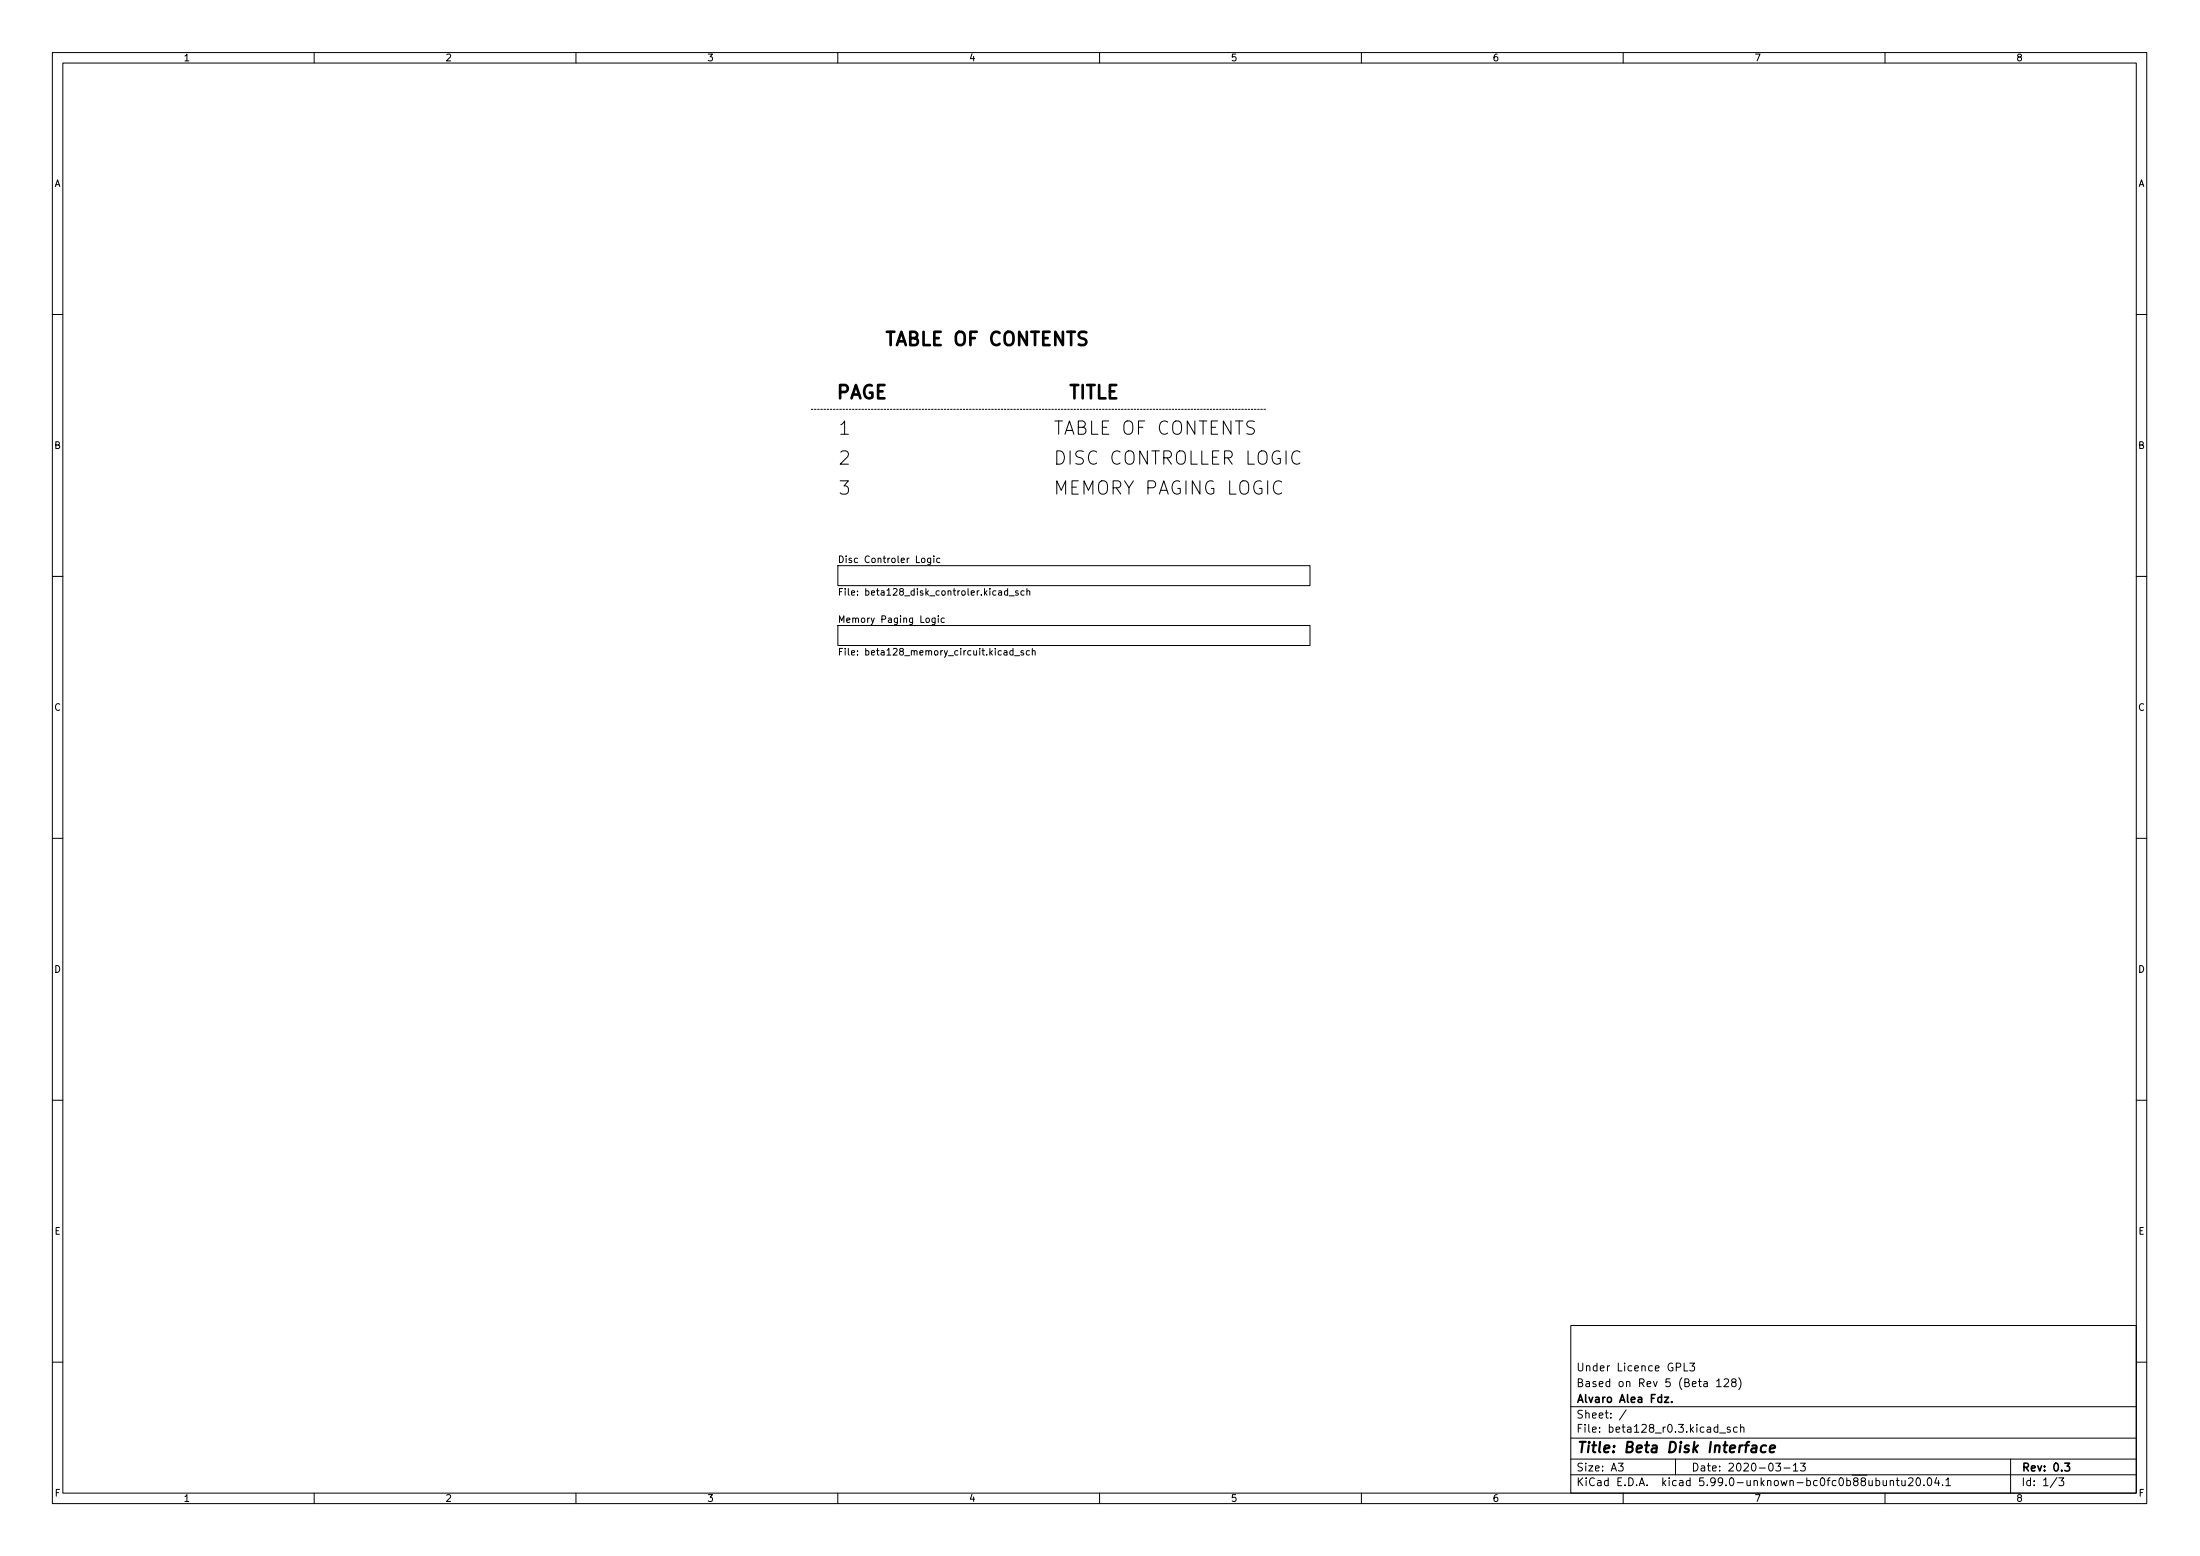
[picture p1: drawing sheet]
<svg xmlns="http://www.w3.org/2000/svg" width="420mm" height="297mm" viewBox="0 0 420 297" stroke-linecap="round" stroke-linejoin="round" font-family="sans-serif">
<g fill="none" stroke="#000" stroke-width=".19">
<path d="M10 10h400v277h-400zM12 12h396v273h-396zM60 10v2M110 10v2M160 10v2M210 10v2M260 10v2M310 10v2M360 10v2M10 60h2M408 60h2M223 80.6a.95 .95 0 0 0-1.1-.1 .95 .95 0 0 0-.5 .9 1.08 1.08 0 0 0 .3 1.2 1.08 1.08 0 0 0 1.2 .2l.1-.1"/>
<path d="M224.3 80.5a.84 .84 0 0 1 .9-.1 .84 .84 0 0 1 .5 .8v.9a.85 .85 0 0 1-.9 .8 .85 .85 0 0 1-.8-.8v-.9l.1-.5zM225.3 91.9a1.05 1.05 0 0 0-1.2 .2 1.05 1.05 0 0 0-.3 1.1 .95 .95 0 0 0 .5 1 .95 .95 0 0 0 1.1-.1v-.9h-.5M226.5 91.8v2.5M227.5 86.1v2.5h1.2M228.2 80.4v2.5l-1.5-2.5v2.5M229 80.4h1.5M229.2 91.8v2.5l-1.5-2.5v2.5M229.5 86.1v2.5h1.2M229.8 80.4v2.5M231.3 81.6h.9M231.6 87.3h.8M231.7 91.9a1.05 1.05 0 0 0-1.2 .2 1.05 1.05 0 0 0-.3 1.1 .95 .95 0 0 0 .5 1 .95 .95 0 0 0 1.1-.1v-.9h-.5"/>
<path d="M232.5 80.4h-1.2v2.5h1.2M232.8 86.1h-1.2v2.5h1.2M233.9 87.4h.9a.69 .69 0 0 0 .6-.7 .69 .69 0 0 0-.6-.6h-.9v2.5M234.5 87.4l.8 1.2M234.8 91.8v2.5h1.3M235.1 80.4v2.5l-1.5-2.5v2.5M235.9 80.4h1.5M236.7 80.4v2.5M236.9 92.2a.85 .85 0 0 1 1-.4 .85 .85 0 0 1 .6 .8v.9a.85 .85 0 0 1-.9 .9 .85 .85 0 0 1-.8-.9zM238.4 86.1v2.5h1.2M239.6 80.5l-1-.1a.62 .62 0 0 0-.5 .6 .62 .62 0 0 0 .5 .6 .93 .93 0 0 1 1 .6 .65 .65 0 0 1-.5 .7l-1-.1M240.4 86.4a.85 .85 0 0 1 1-.3 .85 .85 0 0 1 .6 .8v.9a.85 .85 0 0 1-.9 .8 .85 .85 0 0 1-.8-.8z"/>
<path d="M240.9 91.9a1.05 1.05 0 0 0-1.2 .2 1.05 1.05 0 0 0-.3 1.1 .95 .95 0 0 0 .5 1 .95 .95 0 0 0 1.1-.1v-.9h-.5M242.1 91.8v2.5M244.4 86.2a1.05 1.05 0 0 0-1.2 .2 1.05 1.05 0 0 0-.3 1.1 .95 .95 0 0 0 .5 1 .95 .95 0 0 0 1.1-.1v-.9h-.5M244.8 92a.95 .95 0 0 0-1.1-.1 .95 .95 0 0 0-.5 1 1.08 1.08 0 0 0 .3 1.1 1.08 1.08 0 0 0 1.1 .2l.2-.1M245.6 86.1v2.5M248.3 86.3a.95 .95 0 0 0-1.1-.1 .95 .95 0 0 0-.5 1 1.08 1.08 0 0 0 .3 1.1 1.08 1.08 0 0 0 1.1 .2l.2-.1M10 110h2M160 108h90.2v3.8h-90.2zM160 119.4h90.2v3.8h-90.2zM160.3 106.1a.64 .64 0 0 1 .8 .7 .64 .64 0 0 1-.8 .6zM160.3 118.8v-1.2l.4 .9 .5-.9v1.2M160.3 113h.4"/>
<path d="M160.9 112.4h-.6v1.2M161.4 112.4v.1M161.4 112.8v.8M177.7 106.6v1l-.2 .2h-.3M177.7 106.6h-.3l-.3 .2 .2 .5h.4M178.3 106.1v.1M178.3 106.6v.8M179.2 117.6v.1M179.2 118v.8M179.5 106.6h-.4l-.2 .2 .1 .5h.5M180.3 118h-.3l-.3 .2 .2 .6h.4M192.7 113.7h1"/>
<path d="M194.4 112.8h-.3l-.2 .2 .1 .1 .4 .2v.3h-.5M195.6 112.8h-.4l-.2 .2 .1 .6h.5M196.1 112.9l.2-.1h.3l.1 .8M196.1 112.4v1.2M408 110h2M160.3 124.4h.4M160.9 123.8h-.6v1.3M161.4 123.8v.1M161.4 124.2v.9M193.8 125.2h.9M195.5 124.3l-.3-.1-.2 .2v.2l.5 .1v.3h-.5M196.6 124.3l-.4-.1-.2 .2 .1 .6h.5"/>
<path d="M197.2 124.3l.1-.1 .3 .1 .1 .8M197.2 123.8v1.3M10 160h2M408 160h2M10 210h2M408 210h2M300 253h108v32h-108zM10 260h2M300 278.5h108M300 274.5h108M300 268.5h108M309.1 279.3h.9l-.5 .6 .4 .1v.7l-.2 .1-.6-.1"/>
<path d="M310.6 269.1l-1.3 2M320 278.5v3M321.6 260.2v1.5h.8M322.7 260.2h.9l-.5 .6 .5 .1v.7l-.3 .1-.6-.1M327.9 263.6l.4-.4v1.5M327.9 264.7h.8M328.4 273.6h1.2M329.3 263.4l.5-.2 .3 .2v.2l-.9 1.1h.9M330.4 272.5l-.3-.1-.3 .2 .1 .2 .5 .2v.3h-.6M331 263.9l-.3-.3 .1-.2 .2-.2 .4 .1 .2 .2-.1 .2-.6 .2-.2 .2 .1 .5 .2 .1h.3l.3-.3v-.3l-.3-.2M331.8 272.5l-.4-.1-.3 .3 .1 .6h.6M332.1 263a1.72 1.72 0 0 1 0 2.3"/>
<path d="M332.4 272.6l.2-.2 .4 .1 .1 .9M332.4 271.9v1.5M339.1 279.3h1l-.5 .6 .4 .1v.7l-.2 .1-.7-.1M342.5 279.7l.4-.4v1.5M343.8 279.3h1l-.5 .6 .4 .1v.7l-.2 .1-.7-.1M384 278.5v6.5M408 260h2M60 285v2M110 285v2M160 285v2M210 285v2M260 285v2"/>
<path d="M300 281.5h108M310 285v2M340.7 280.2h1.2M342.5 280.8h.8M358.3 282.7l.4-.1 .3 .3-.1 .6h-.6M359.6 282.6l.1 .9 .4 .1 .2-.1M360 285v2M360.3 282.6v1M361 282.8l.2-.2 .4 .1v.9M361 282.6v1M362.1 282.6h.6M362.4 282.1v1.3l.3 .2"/>
<path d="M363.2 282.6l.1 .9 .3 .1 .2-.1M363.8 282.6v1M364.5 282.3l.6-.2 .2 .2 .1 .2-1 1.1h1M366.1 282.2l.2-.1a.8 .8 0 0 1 .5 .8 .8 .8 0 0 1-.5 .7 1 1 0 0 1-.2-1.4zM367.4 283.5v.1M368.3 282.2l.1-.1a.8 .8 0 0 1 .5 .8 .8 .8 0 0 1-.5 .7 .99 .99 0 0 1-.1-1.4zM369.9 282l-.4 1.1h.9M370.2 282.6v1M371 283.5v.1M371.6 282.5l.5-.4v1.5M371.6 283.6h.9M392.9 282l-1.3 2"/>
<path d="M393.2 282.1h.9l-.5 .6 .5 .1v.7l-.3 .1-.6-.1"/>
</g>
<path d="M317.9 266.7h.8l-.8 1h.8M319.3 267.6v.1M394.3 279.3h1l-.5 .6 .4 .1v.7l-.2 .1-.7-.1" fill="none" stroke="#000" stroke-width=".3"/>
<path d="M334.7 276h.7v1.2M335.5 276.4l-.7 .1a.4 .4 0 0 0-.3 .3 .4 .4 0 0 0 .2 .4l.7-.1M337.3 276a.66 .66 0 0 0-1 .3v.6l.1 .2h.8M338 276.6l1-.2-.1-.4h-.7l-.2 1 .2 .2 .6-.1" fill="none" stroke="#000" stroke-width=".4"/>
<path d="M160.4 74.8h1a.69 .69 0 0 0 .5-.6 .69 .69 0 0 0-.5-.7h-1v2.5M162.6 76l.9-2.5 .8 2.5M162.9 75.3h1.2M166.5 73.6a1.05 1.05 0 0 0-1.2 .2 1.05 1.05 0 0 0-.3 1.2 .95 .95 0 0 0 .5 .9 .95 .95 0 0 0 1.1-.1v-.8h-.5M167.7 74.7h.8M168.9 73.5h-1.2v2.5h1.2" fill="none" stroke="#000" stroke-width=".51"/>
<path d="M154.9 78.1h87" fill="none" stroke="#000" stroke-width=".19" stroke-dasharray=".3 .3"/>
<g font-size="3.5">
<text x="170.2" y="66">TABLE OF CONTENTS</text>
<text x="204.2" y="76.2">TITLE</text>
<text x="160" y="83">1</text>
<text x="181.7" y="83">TABLE OF CONTENTS</text>
<text x="160" y="88.7">2</text>
<text x="181.7" y="88.7">DISC CONTROLLER LOGIC</text>
<text x="160" y="94.4">3</text>
<text x="181.7" y="94.4">MEMORY PAGING LOGIC</text>
</g>
<text font-size="2.8" x="301" y="277.3">Title: Beta Disk Interface</text>
<g font-size="2.1">
<text x="301" y="261.8">Under Licence GPL3</text>
<text x="301" y="267.8">Alvaro Alea Fdz.</text>
<text x="301" y="264.8">Based on Rev 5 (Beta 128)</text>
<text x="301" y="273.5">File: beta128_r0.3.kicad_sch</text>
<text x="301" y="270.8">Sheet: /</text>
<text x="301" y="280.9">Size: A3</text>
<text x="323" y="280.9">Date: 2020-03-13</text>
<text x="386" y="280.9">Rev: 0.3</text>
<text x="301" y="283.7">KiCad E.D.A. kicad 5.99.0-unknown-bc0fc0b88ubuntu20.04.1</text>
<text x="386" y="283.7">Id: 1/3</text>
</g>
<g font-size="1.8">
<text x="35" y="11.7">1</text>
<text x="85" y="11.7">2</text>
<text x="135" y="11.7">3</text>
<text x="185" y="11.7">4</text>
<text x="235" y="11.7">5</text>
<text x="285" y="11.7">6</text>
<text x="335" y="11.7">7</text>
<text x="385" y="11.7">8</text>
<text x="10.3" y="35.7">A</text>
<text x="408.3" y="35.7">A</text>
<text x="10.3" y="85.7">B</text>
<text x="408.3" y="85.7">B</text>
<text x="161.2" y="107.5">Disc Controler Logic</text>
<text x="162" y="113.7">File: beta128_disk_controler.kicad_sch</text>
<text x="161.1" y="118.9">Memory Paging Logic</text>
<text x="162.1" y="125.1">File: beta128_memory_circuit.kicad_sch</text>
<text x="10.3" y="135.7">C</text>
<text x="408.3" y="135.7">C</text>
<text x="10.3" y="185.7">D</text>
<text x="408.3" y="185.7">D</text>
<text x="10.4" y="235.7">E</text>
<text x="408.4" y="235.7">E</text>
<text x="10.4" y="285.7">F</text>
<text x="35" y="286.7">1</text>
<text x="85" y="286.7">2</text>
<text x="135" y="286.7">3</text>
<text x="185" y="286.7">4</text>
<text x="235" y="286.7">5</text>
<text x="285" y="286.7">6</text>
<text x="335" y="286.7">7</text>
<text x="385" y="286.7">8</text>
<text x="408.4" y="285.7">F</text>
</g>
</svg>
